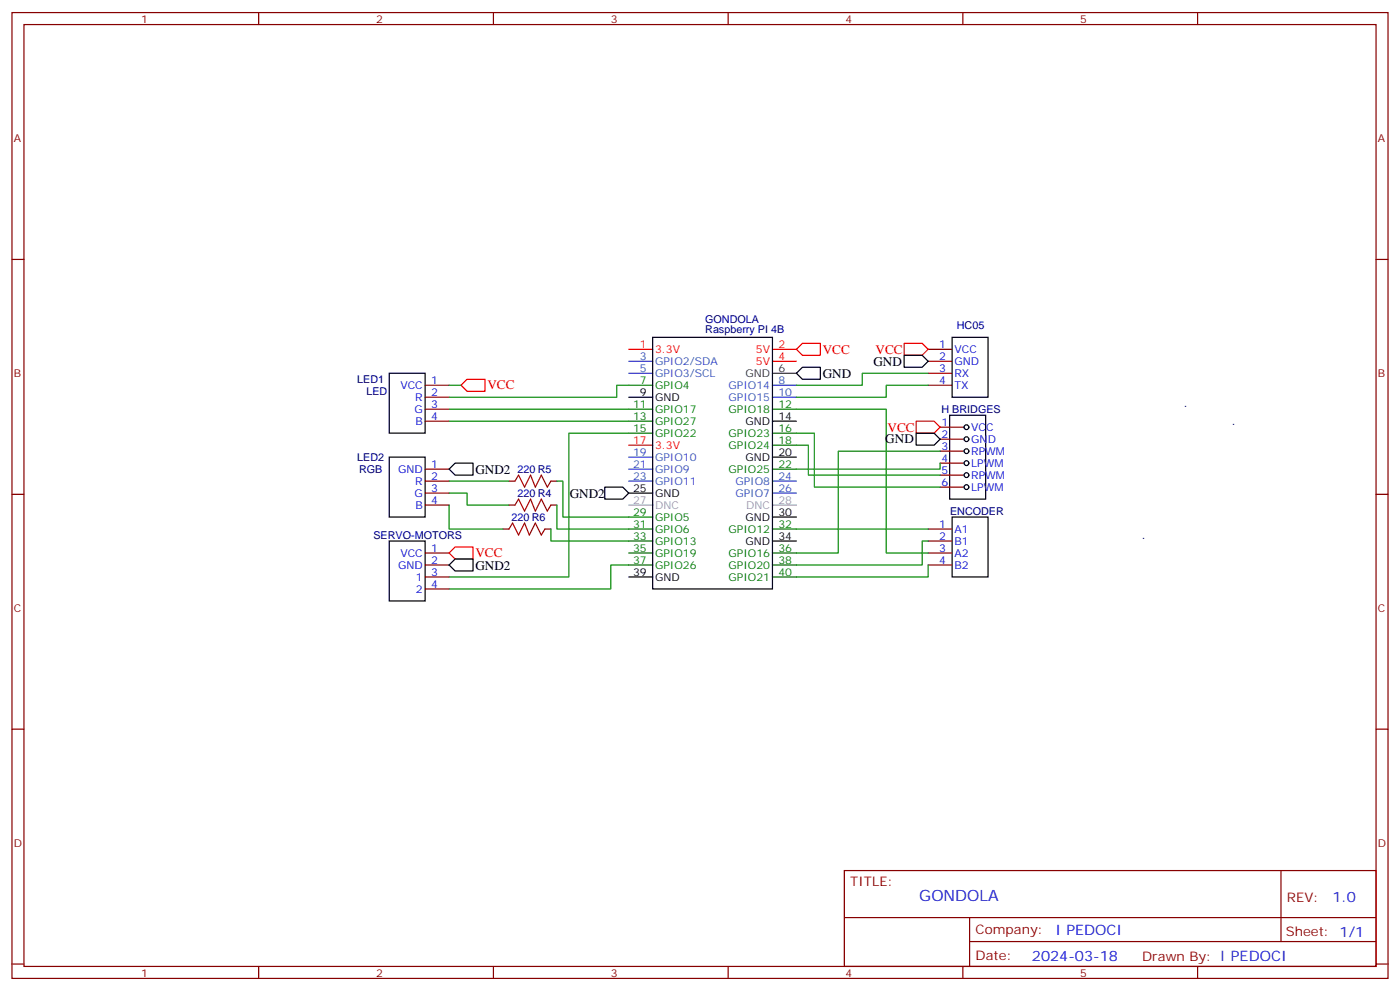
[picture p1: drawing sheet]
<svg xmlns="http://www.w3.org/2000/svg" width="412mm" height="292mm" viewBox="0 0 412 292" stroke-linecap="round" stroke-linejoin="round" font-family="sans-serif">
<g fill="none" stroke="#870000" stroke-width=".35">
<path d="M3.5 3.7h405.4v284.3h-405.4zM7.1 7.2h398.2v277.3h-398.2zM76.2 3.7v3.5M145.3 3.7v3.5M214.5 3.7v3.5M283.6 3.7v3.5M352.8 3.7v3.5M3.5 76.4h3.6M405.3 76.4h3.6M125.2 113.4h7.1M125.2 116.9h7.1M273.4 102.8h7.1"/>
<path d="M273.4 106.4h7.1M273.4 109.9h7.1M273.4 113.4h7.1M125.2 120.5h7.1M125.2 124h7.1M125.2 138.1h7.1M276.9 125.8h7.1M276.9 129.3h7.1M276.9 132.8h7.1M276.9 136.3h7.1M276.9 139.9h7.1M3.5 145.5h3.6"/>
<path d="M125.2 141.6h7.1M125.2 145.2h7.1M125.2 148.7h7.1M148.2 155.8h1.7M149.9 141.6h1.8M149.9 148.7h1.8M160.5 155.8h1.8M162.3 141.6h1.7M162.3 148.7h1.7M273.4 155.8h7.1M273.4 159.3h7.1M276.9 143.4h7.1"/>
<path d="M405.3 145.5h3.6M125.2 162.8h7.1M125.2 166.3h7.1M125.2 169.9h7.1M125.2 173.4h7.1M273.4 162.8h7.1M273.4 166.3h7.1M3.5 214.7h3.6M405.3 214.7h3.6M248.7 256.3h156.6v28.2h-156.6zM377.3 256.3v20.9M248.7 270.1h156.5"/>
<path d="M285.6 277.2h119.6M285.6 270.1v14.2M3.5 283.8h3.6M76.2 284.5v3.5M145.3 284.5v3.5M214.5 284.5v3.5M283.6 284.5v3.5M352.8 284.5v3.5M405.3 283.8h3.6"/>
</g>
<g fill="none" stroke="#060" stroke-width=".35">
<path d="M185.2 113.4h7.1M185.2 127.5h7.1M185.2 124h7.1M185.2 120.5h7.1M227.5 138.1h7.1M227.5 131.1h7.1M227.5 127.5h7.1M227.5 120.5h7.1M185.2 159.3h7.1M185.2 155.8h7.1M185.2 152.2h7.1M227.5 155.8h7.1"/>
<path d="M185.2 166.3h7.1M185.2 162.8h7.1M227.5 169.9h7.1M227.5 166.3h7.1M227.5 162.8h7.1"/>
</g>
<g fill="none" stroke="#000" stroke-width=".35">
<path d="M192.3 99.3h35.2v74.1h-35.2zM280.5 99.3h10.5v17.6h-10.5zM114.7 109.9h10.5v17.6h-10.5zM185.2 116.9h7.1M234.6 109.9l1.8-1.8h5.3v3.6h-5.3zM266.3 104.6h5.3l1.8 1.8-1.8 1.7h-5.3zM114.7 134.6h10.5v17.6h-10.5zM134.1 136.3h5.2v3.6h-5.2l-1.8-1.8zM227.5 134.6h7.1M227.5 124h7.1M269.9 127.5h5.3l1.7 1.8-1.7 1.8h-5.3zM279.8 122.2h10.5v24.7h-10.5z"/>
<path d="M114.7 159.3h10.5v17.6h-10.5zM178.2 143.4h5.2l1.8 1.8-1.8 1.7h-5.2zM185.2 145.2h7.1M227.5 159.3h7.1M227.5 152.2h7.1M280.5 152.2h10.5v17.7h-10.5zM132.3 166.3l1.8-1.7h5.2v3.5h-5.2zM185.2 169.9h7.1"/>
<circle cx="284.7" cy="125.8" r=".71"/>
<circle cx="284.7" cy="136.3" r=".71"/>
<circle cx="284.7" cy="129.3" r=".71"/>
<circle cx="284.7" cy="139.9" r=".71"/>
<circle cx="284.7" cy="132.8" r=".71"/>
<circle cx="284.7" cy="143.4" r=".71"/>
</g>
<path d="M185.2 148.7h7.1M227.5 148.7h7.1" fill="none" stroke="#999" stroke-width=".35"/>
<path d="M185.2 109.9h7.1M185.2 106.4h7.1M227.5 116.9h7.1M227.5 113.4h7.1M185.2 138.1h7.1M185.2 134.6h7.1M185.2 141.6h7.1M227.5 145.2h7.1M227.5 141.6h7.1" fill="none" stroke="#06c" stroke-width=".35"/>
<path d="M135.8 113.4l1.8-1.7h5.3v3.5h-5.3zM185.2 102.8h7.1M227.5 106.4h7.1M227.5 102.8h7.1M234.6 102.8l1.8-1.7h5.3v3.5h-5.3zM266.3 101.1h5.3l1.8 1.7-1.8 1.8h-5.3zM185.2 131.1h7.1M269.9 124h5.3l1.7 1.8-1.7 1.7h-5.3zM132.3 162.8l1.8-1.8h5.2v3.6h-5.2z" fill="none" stroke="#f00" stroke-width=".35"/>
<path d="M227.5 109.9h7.1" fill="none" stroke="#333" stroke-width=".35"/>
<g fill="none" stroke="#008700" stroke-width=".35">
<path d="M132.3 113.4h3.5M185.2 113.4h-3.5v3.5h-49.4M273.4 109.9h-19.4v3.5h-19.4M273.4 113.4h-12.3v3.5h-26.5M132.3 124h52.9M132.3 120.5h52.9M185.2 127.5h-17.6v42.4h-35.3M234.6 131.1h3.5v8.8h38.8M234.6 127.5h5.3v15.9h37M234.6 120.5h26.5v42.3h12.3M276.9 132.8h-30v30h-12.3M276.9 136.3v1.8h-42.3"/>
<path d="M132.3 148.7v7.1h15.9M132.3 145.2h5.3v3.5h12.3M132.3 141.6h17.6M162.3 155.8v3.5h22.9M164 148.7v7.1h21.2M164 141.6h1.8v10.6h19.4M234.6 155.8h38.8M273.4 159.3h-1.8v7h-37M185.2 166.3h-5.3v7.1h-47.6M273.4 166.3v3.6h-38.8"/>
</g>
<path d="M149.9 155.8l1.1-1.8 1.8 3.5 1.7-3.5 1.4 3.5 1.8-3.5 1.8 3.5 1-1.7M151.7 148.7l1.1-1.8 1.7 3.6 1.8-3.6 1.4 3.6 1.8-3.6 1.7 3.6 1.1-1.8M151.7 141.6l1.1-1.7 1.7 3.5 1.8-3.5 1.4 3.5 1.8-3.5 1.7 3.5 1.1-1.8" fill="none" stroke="#a10000" stroke-width=".35"/>
<text font-size="4.6" fill="#00f" x="270.8" y="265.3">GONDOLA</text>
<g font-size="4.2" fill="#00f">
<text x="392.5" y="265.6">1.0</text>
<text x="310.9" y="275.1">I PEDOCI</text>
<text x="304" y="282.9">2024-03-18</text>
</g>
<g font-size="3.9" fill="#f00">
<text x="242.4" y="104.1">VCC</text>
<text x="257.9" y="104.1">VCC</text>
<text x="143.6" y="114.7">VCC</text>
<text x="261.4" y="127">VCC</text>
<text x="140.1" y="164">VCC</text>
</g>
<g font-size="3.9">
<text x="257.3" y="107.6">GND</text>
<text x="242.3" y="111.3">GND</text>
<text x="260.8" y="130.5">GND</text>
<text x="140.1" y="139.5">GND2</text>
<text x="167.8" y="146.5">GND2</text>
<text x="140.1" y="167.7">GND2</text>
</g>
<g font-size="3.9" fill="#800">
<text x="250.5" y="260.9">TITLE:</text>
<text x="379.1" y="265.6">REV:</text>
<text x="287.4" y="275.1">Company:</text>
<text x="378.7" y="275.7">Sheet: 1/1</text>
<text x="287.4" y="282.8">Date:</text>
<text x="336.4" y="282.8">Drawn By: I PEDOCI</text>
</g>
<g font-size="3.2" fill="#800">
<text x="41.6" y="6.7">1</text>
<text x="110.8" y="6.7">2</text>
<text x="179.9" y="6.7">3</text>
<text x="249.1" y="6.7">4</text>
<text x="318.2" y="6.7">5</text>
<text x="4.1" y="41.8">A</text>
<text x="405.9" y="41.8">A</text>
<text x="4.1" y="110.9">B</text>
<text x="405.9" y="110.9">B</text>
<text x="4.1" y="180.1">C</text>
<text x="405.9" y="180.1">C</text>
<text x="4.1" y="249.2">D</text>
<text x="405.9" y="249.2">D</text>
<text x="41.6" y="287.5">1</text>
<text x="110.8" y="287.5">2</text>
<text x="179.9" y="287.5">3</text>
<text x="249.1" y="287.5">4</text>
<text x="318.2" y="287.5">5</text>
</g>
<g font-size="3.2" fill="#000080">
<text x="207.7" y="95">GONDOLA</text>
<text x="207.7" y="98.2">Raspberry PI 4B</text>
<text x="281.8" y="97">HC05</text>
<text x="105.2" y="112.8">LED1</text>
<text x="107.9" y="116.3">LED</text>
<text x="348.8" y="119.9">.</text>
<text x="277.3" y="121.6">H BRIDGES</text>
<text x="362.9" y="125.2">.</text>
<text x="105.2" y="135.7">LED2</text>
<text x="105.8" y="139.3">RGB</text>
<text x="152.5" y="139.3">220 R5</text>
<text x="152.5" y="146.3">220 R4</text>
<text x="150.7" y="153.4">220 R6</text>
<text x="279.9" y="151.6">ENCODER</text>
<text x="110" y="158.6">SERVO-MOTORS</text>
<text x="119" y="158.6">.</text>
<text x="336.5" y="158.6">.</text>
</g>
<g font-size="3.2" fill="#06c">
<text x="188.5" y="106">3</text>
<text x="193" y="107.4">GPIO2/SDA</text>
<text x="188.5" y="109.5">5</text>
<text x="193" y="110.9">GPIO3/SCL</text>
<text x="229.3" y="113.1">8</text>
<text x="214.6" y="118">GPIO15</text>
<text x="214.6" y="114.5">GPIO14</text>
<text x="229.3" y="116.6">10</text>
<text x="186.5" y="137.8">21</text>
<text x="186.5" y="134.2">19</text>
<text x="193" y="135.6">GPIO10</text>
<text x="186.5" y="141.3">23</text>
<text x="193" y="142.7">GPIO11</text>
<text x="193" y="139.2">GPIO9</text>
<text x="216.6" y="142.7">GPIO8</text>
<text x="229.3" y="141.3">24</text>
<text x="216.6" y="146.2">GPIO7</text>
<text x="229.3" y="144.8">26</text>
</g>
<g font-size="3.2" fill="#f00">
<text x="188.5" y="102.5">1</text>
<text x="193" y="103.9">3.3V</text>
<text x="222.7" y="107.4">5V</text>
<text x="222.7" y="103.9">5V</text>
<text x="229.3" y="106">4</text>
<text x="229.3" y="102.5">2</text>
<text x="186.5" y="130.7">17</text>
<text x="193" y="132.1">3.3V</text>
</g>
<g font-size="3.2" fill="#00f">
<text x="276.7" y="102.5">1</text>
<text x="276.7" y="106">2</text>
<text x="281.2" y="103.9">VCC</text>
<text x="281.2" y="107.4">GND</text>
<text x="127" y="113.1">1</text>
<text x="276.7" y="109.5">3</text>
<text x="276.7" y="113.1">4</text>
<text x="281.2" y="110.9">RX</text>
<text x="117.9" y="114.5">VCC</text>
<text x="122.3" y="118">R</text>
<text x="127" y="116.6">2</text>
<text x="281.2" y="114.5">TX</text>
<text x="122.1" y="121.5">G</text>
<text x="122.4" y="125.1">B</text>
<text x="127" y="120.1">3</text>
<text x="127" y="123.6">4</text>
<text x="277.4" y="125.4">1</text>
<text x="277.4" y="128.9">2</text>
<text x="286.1" y="126.8">VCC</text>
<text x="286.1" y="130.4">GND</text>
<text x="127" y="137.8">1</text>
<text x="277.4" y="132.5">3</text>
<text x="277.4" y="136">4</text>
<text x="286.1" y="133.9">RPWM</text>
<text x="286.1" y="137.4">LPWM</text>
<text x="117.2" y="139.2">GND</text>
<text x="122.3" y="142.7">R</text>
<text x="127" y="141.3">2</text>
<text x="277.4" y="139.5">5</text>
<text x="277.4" y="143.1">6</text>
<text x="286.1" y="140.9">RPWM</text>
<text x="122.1" y="146.2">G</text>
<text x="122.4" y="149.8">B</text>
<text x="127" y="144.8">3</text>
<text x="127" y="148.3">4</text>
<text x="286.1" y="144.5">LPWM</text>
<text x="276.7" y="155.4">1</text>
<text x="276.7" y="158.9">2</text>
<text x="281.2" y="156.8">A1</text>
<text x="281.2" y="160.3">B1</text>
<text x="117.2" y="167.4">GND</text>
<text x="117.9" y="163.9">VCC</text>
<text x="127" y="162.5">1</text>
<text x="127" y="166">2</text>
<text x="276.7" y="162.5">3</text>
<text x="276.7" y="166">4</text>
<text x="281.2" y="163.9">A2</text>
<text x="281.2" y="167.4">B2</text>
<text x="122.5" y="170.9">1</text>
<text x="127" y="169.5">3</text>
<text x="127" y="173">4</text>
<text x="122.5" y="174.4">2</text>
</g>
<g font-size="3.2" fill="#060">
<text x="188.5" y="113.1">7</text>
<text x="193" y="114.5">GPIO4</text>
<text x="186.5" y="123.6">13</text>
<text x="186.5" y="120.1">11</text>
<text x="193" y="125.1">GPIO27</text>
<text x="193" y="121.5">GPIO17</text>
<text x="214.6" y="121.5">GPIO18</text>
<text x="229.3" y="120.1">12</text>
<text x="186.5" y="127.2">15</text>
<text x="193" y="128.6">GPIO22</text>
<text x="214.6" y="128.6">GPIO23</text>
<text x="229.3" y="130.7">18</text>
<text x="229.3" y="127.2">16</text>
<text x="214.6" y="132.1">GPIO24</text>
<text x="229.3" y="137.8">22</text>
<text x="214.6" y="139.2">GPIO25</text>
<text x="186.5" y="155.4">31</text>
<text x="186.5" y="151.9">29</text>
<text x="193" y="153.3">GPIO5</text>
<text x="229.3" y="155.4">32</text>
<text x="186.5" y="158.9">33</text>
<text x="193" y="160.3">GPIO13</text>
<text x="193" y="156.8">GPIO6</text>
<text x="214.6" y="156.8">GPIO12</text>
<text x="186.5" y="166">37</text>
<text x="186.5" y="162.5">35</text>
<text x="193" y="167.4">GPIO26</text>
<text x="193" y="163.9">GPIO19</text>
<text x="214.6" y="167.4">GPIO20</text>
<text x="214.6" y="163.9">GPIO16</text>
<text x="229.3" y="166">38</text>
<text x="229.3" y="162.5">36</text>
<text x="214.6" y="170.9">GPIO21</text>
<text x="229.3" y="169.5">40</text>
</g>
<g font-size="3.2" fill="#333">
<text x="219.6" y="110.9">GND</text>
<text x="229.3" y="109.5">6</text>
</g>
<g font-size="3.2">
<text x="188.5" y="116.6">9</text>
<text x="193" y="118">GND</text>
<text x="219.6" y="125.1">GND</text>
<text x="229.3" y="123.6">14</text>
<text x="219.6" y="135.6">GND</text>
<text x="229.3" y="134.2">20</text>
<text x="186.5" y="144.8">25</text>
<text x="193" y="146.2">GND</text>
<text x="219.6" y="153.3">GND</text>
<text x="229.3" y="151.9">30</text>
<text x="219.6" y="160.3">GND</text>
<text x="229.3" y="158.9">34</text>
<text x="186.5" y="169.5">39</text>
<text x="193" y="170.9">GND</text>
</g>
<g font-size="3.2" fill="#999">
<text x="186.5" y="148.3">27</text>
<text x="193" y="149.8">DNC</text>
<text x="219.8" y="149.8">DNC</text>
<text x="229.3" y="148.3">28</text>
</g>
</svg>
